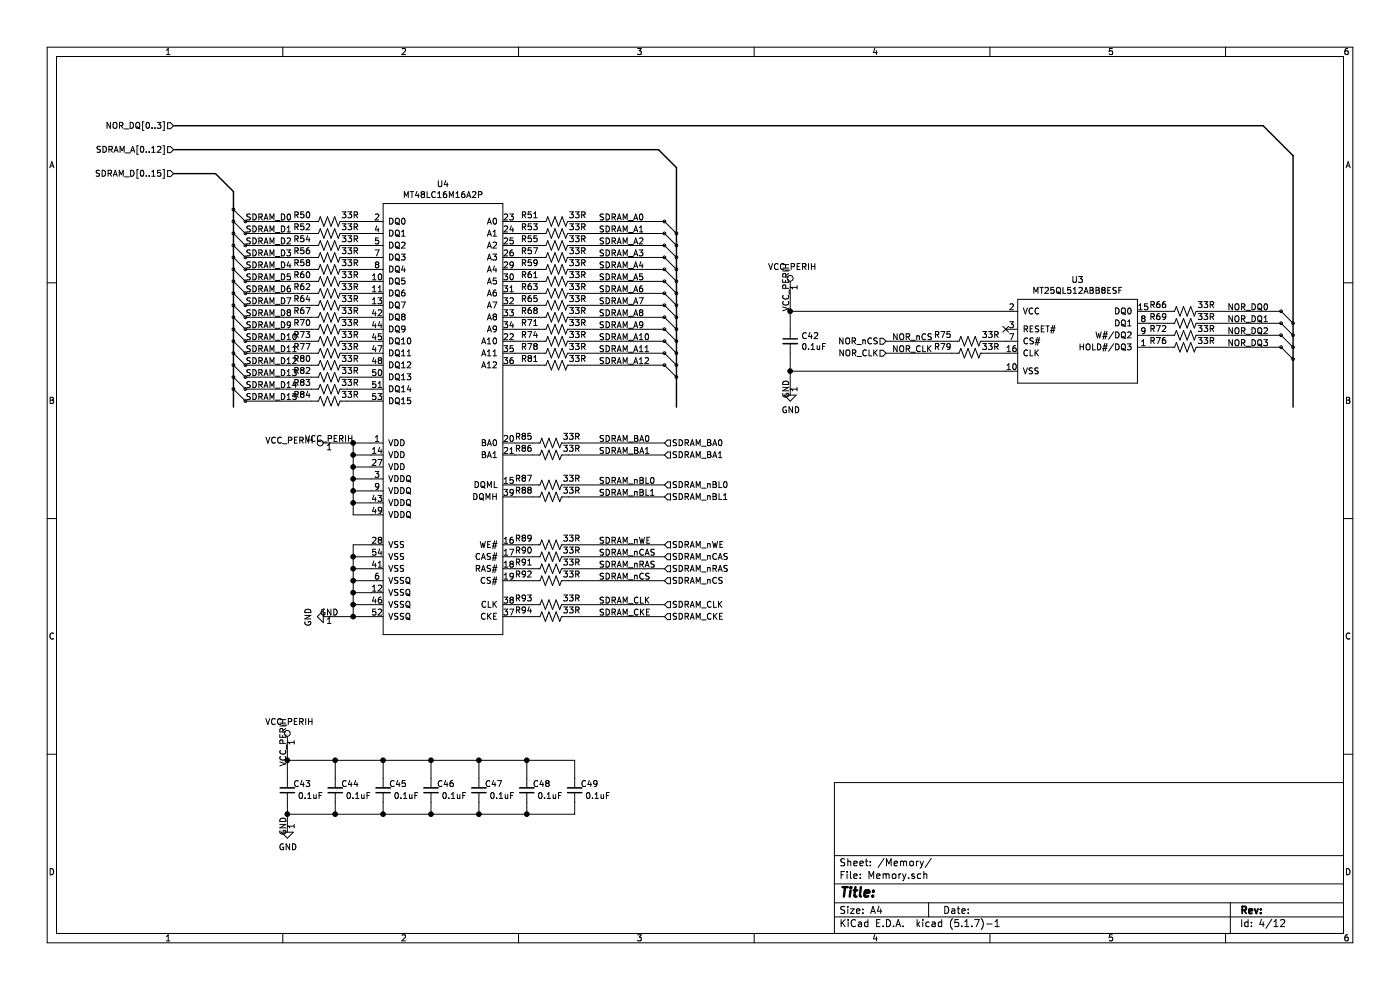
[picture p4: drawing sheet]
EESchema Schematic File Version 4
EELAYER 30 0
EELAYER END
$Descr A4 11693 8268
encoding utf-8
Sheet 4 12
Title ""
Date ""
Rev ""
Comp ""
Comment1 ""
Comment2 ""
Comment3 ""
Comment4 ""
$EndDescr
$Comp
L FlightComputer_Library:MT48LC16M16A2P U4
U 1 1
P 3700 3500
F 0 "U4" H 3700 5465 50  0000 C CNN
F 1 "MT48LC16M16A2P" H 3700 5374 50  0000 C CNN
F 2 "Package_SO:TSOP-II-54_22.2x10.16mm_P0.8mm" H 3700 3500 50  0001 C CNN
F 3 "" H 3700 3500 50  0001 C CNN
	1    3700 3500
	1    0    0    -1  
$EndComp
$Comp
L FlightComputer_Library:MT25QL512ABB8ESF U3
U 1 1
P 9000 2850
F 0 "U3" H 9000 3365 50  0000 C CNN
F 1 "MT25QL512ABB8ESF" H 9000 3274 50  0000 C CNN
F 2 "FlightComputer_Library:SOP2-16_7.5x10.3mm_P1.27mm" H 9000 2850 50  0001 C CNN
F 3 "" H 9000 2850 50  0001 C CNN
	1    9000 2850
	1    0    0    -1  
$EndComp
Text Label 2050 1850 0    50   ~ 0
SDRAM_D0
Text Label 2050 1950 0    50   ~ 0
SDRAM_D1
Text Label 2050 2050 0    50   ~ 0
SDRAM_D2
Text Label 2050 2150 0    50   ~ 0
SDRAM_D3
Text Label 2050 2250 0    50   ~ 0
SDRAM_D4
Text Label 2050 2350 0    50   ~ 0
SDRAM_D5
Text Label 2050 2450 0    50   ~ 0
SDRAM_D6
Text Label 2050 2550 0    50   ~ 0
SDRAM_D7
Text Label 2050 2650 0    50   ~ 0
SDRAM_D8
Text Label 2050 2750 0    50   ~ 0
SDRAM_D9
Text Label 2050 2850 0    50   ~ 0
SDRAM_D10
Text Label 2050 2950 0    50   ~ 0
SDRAM_D11
Text Label 2050 3050 0    50   ~ 0
SDRAM_D12
Text Label 2050 3150 0    50   ~ 0
SDRAM_D13
Text Label 2050 3250 0    50   ~ 0
SDRAM_D14
Text Label 2050 3350 0    50   ~ 0
SDRAM_D15
Wire Bus Line
	5650 1400 5500 1250
Entry Wire Line
	5550 1850 5650 1950
Entry Wire Line
	5550 1950 5650 2050
Entry Wire Line
	5550 2050 5650 2150
Entry Wire Line
	5550 2250 5650 2350
Entry Wire Line
	5550 2350 5650 2450
Entry Wire Line
	5550 2450 5650 2550
Entry Wire Line
	5550 2550 5650 2650
Entry Wire Line
	5550 2650 5650 2750
Entry Wire Line
	5550 2750 5650 2850
Entry Wire Line
	5550 2850 5650 2950
Entry Wire Line
	5550 2950 5650 3050
Text Label 5000 1850 0    50   ~ 0
SDRAM_A0
Text Label 5000 1950 0    50   ~ 0
SDRAM_A1
Text Label 5000 2050 0    50   ~ 0
SDRAM_A2
Text Label 5000 2150 0    50   ~ 0
SDRAM_A3
Text Label 5000 2250 0    50   ~ 0
SDRAM_A4
Text Label 5000 2350 0    50   ~ 0
SDRAM_A5
Text Label 5000 2450 0    50   ~ 0
SDRAM_A6
Text Label 5000 2550 0    50   ~ 0
SDRAM_A7
Text Label 5000 2650 0    50   ~ 0
SDRAM_A8
Text Label 5000 2750 0    50   ~ 0
SDRAM_A9
Text Label 5000 2850 0    50   ~ 0
SDRAM_A10
Text Label 5000 2950 0    50   ~ 0
SDRAM_A11
Text Label 5000 3700 0    50   ~ 0
SDRAM_BA0
Text Label 5000 3800 0    50   ~ 0
SDRAM_BA1
Text Label 5000 4050 0    50   ~ 0
SDRAM_nBL0
Text Label 5000 4150 0    50   ~ 0
SDRAM_nBL1
Text Label 5000 4550 0    50   ~ 0
SDRAM_nWE
Text Label 5000 4650 0    50   ~ 0
SDRAM_nCAS
Text Label 5000 4750 0    50   ~ 0
SDRAM_nRAS
Text Label 5000 4850 0    50   ~ 0
SDRAM_nCS
Text Label 5000 5150 0    50   ~ 0
SDRAM_CKE
Text Label 5000 5050 0    50   ~ 0
SDRAM_CLK
NoConn ~ 8400 2750
Wire Wire Line
	7950 2850 7400 2850
Wire Wire Line
	7950 2950 7400 2950
Entry Wire Line
	10700 2600 10800 2700
Entry Wire Line
	10700 2700 10800 2800
Entry Wire Line
	10700 2800 10800 2900
Entry Wire Line
	10700 2900 10800 3000
Text Label 10250 2600 0    50   ~ 0
NOR_DQ0
Text Label 10250 2700 0    50   ~ 0
NOR_DQ1
Text Label 10250 2800 0    50   ~ 0
NOR_DQ2
Wire Bus Line
	10800 1300 10550 1050
Text Label 10250 2900 0    50   ~ 0
NOR_DQ3
Text Label 7450 2850 0    50   ~ 0
NOR_nCS
Text Label 7450 2950 0    50   ~ 0
NOR_CLK
$Comp
L Device:R_US R?
U 1 1
P 9900 2600
AR Path="/5F2A50C6/5F813C40" Ref="R?"  Part="1" 
AR Path="/5F60AB0F/5F813C40" Ref="R66"  Part="1" 
F 0 "R66" V 9950 2750 50  0000 L CNN
F 1 "33R" V 9950 2350 50  0000 L CNN
F 2 "FlightComputer_Library:R_0402_1005Metric_Pad0.72x0.64mm_HandSolder" V 9940 2590 50  0001 C CNN
F 3 "~" H 9900 2600 50  0001 C CNN
	1    9900 2600
	0    -1   -1   0   
$EndComp
$Comp
L power:GND #PWR?
U 1 1
P 2750 5150
AR Path="/5F2A50C6/5F813C4F" Ref="#PWR?"  Part="1" 
AR Path="/5F60AB0F/5F813C4F" Ref="#PWR076"  Part="1" 
F 0 "#PWR076" H 2750 4900 50  0001 C CNN
F 1 "GND" H 2755 4977 50  0000 C CNN
F 2 "" H 2750 5150 50  0001 C CNN
F 3 "" H 2750 5150 50  0001 C CNN
	1    2750 5150
	0    1    1    0   
$EndComp
$Comp
L Device:C_Small C?
U 1 1
P 6600 2850
AR Path="/5F2A50C6/5F813C59" Ref="C?"  Part="1" 
AR Path="/5F60AB0F/5F813C59" Ref="C42"  Part="1" 
F 0 "C42" H 6692 2896 50  0000 L CNN
F 1 "0.1uF" H 6692 2805 50  0000 L CNN
F 2 "FlightComputer_Library:C_0402_1005Metric_Pad0.74x0.62mm_HandSolder" H 6600 2850 50  0001 C CNN
F 3 "~" H 6600 2850 50  0001 C CNN
	1    6600 2850
	1    0    0    -1  
$EndComp
$Comp
L power:GND #PWR?
U 1 1
P 6600 3250
AR Path="/5F2A50C6/5F813C5F" Ref="#PWR?"  Part="1" 
AR Path="/5F60AB0F/5F813C5F" Ref="#PWR074"  Part="1" 
F 0 "#PWR074" H 6600 3000 50  0001 C CNN
F 1 "GND" H 6605 3077 50  0000 C CNN
F 2 "" H 6600 3250 50  0001 C CNN
F 3 "" H 6600 3250 50  0001 C CNN
	1    6600 3250
	1    0    0    -1  
$EndComp
Wire Wire Line
	8400 2600 6600 2600
Wire Wire Line
	6600 2750 6600 2600
Connection ~ 6600 2600
Wire Wire Line
	6600 2950 6600 3100
Wire Wire Line
	8400 3100 6600 3100
Connection ~ 6600 3100
Wire Wire Line
	6600 3100 6600 3250
Wire Wire Line
	6600 2600 6600 2400
$Comp
L FlightComputer_Library:VCC_PERIH #PWR073
U 1 1
P 6600 2400
F 0 "#PWR073" H 6600 2250 50  0001 C CNN
F 1 "VCC_PERIH" H 6617 2573 50  0000 C CNN
F 2 "" H 6600 2400 50  0001 C CNN
F 3 "" H 6600 2400 50  0001 C CNN
	1    6600 2400
	1    0    0    -1  
$EndComp
$Comp
L FlightComputer_Library:VCC_PERIH #PWR077
U 1 1
P 2400 6200
F 0 "#PWR077" H 2400 6050 50  0001 C CNN
F 1 "VCC_PERIH" H 2417 6373 50  0000 C CNN
F 2 "" H 2400 6200 50  0001 C CNN
F 3 "" H 2400 6200 50  0001 C CNN
	1    2400 6200
	1    0    0    -1  
$EndComp
$Comp
L Device:C_Small C?
U 1 1
P 2400 6600
AR Path="/5F2A50C6/5F813C46" Ref="C?"  Part="1" 
AR Path="/5F60AB0F/5F813C46" Ref="C43"  Part="1" 
F 0 "C43" H 2200 6550 50  0000 L CNN
F 1 "0.1uF" H 2100 6650 50  0000 L CNN
F 2 "FlightComputer_Library:C_0402_1005Metric_Pad0.74x0.62mm_HandSolder" H 2400 6600 50  0001 C CNN
F 3 "~" H 2400 6600 50  0001 C CNN
	1    2400 6600
	-1   0    0    1   
$EndComp
$Comp
L Device:C_Small C?
U 1 1
P 2800 6600
AR Path="/5F2A50C6/5F826C89" Ref="C?"  Part="1" 
AR Path="/5F60AB0F/5F826C89" Ref="C44"  Part="1" 
F 0 "C44" H 2600 6550 50  0000 L CNN
F 1 "0.1uF" H 2500 6650 50  0000 L CNN
F 2 "FlightComputer_Library:C_0402_1005Metric_Pad0.74x0.62mm_HandSolder" H 2800 6600 50  0001 C CNN
F 3 "~" H 2800 6600 50  0001 C CNN
	1    2800 6600
	-1   0    0    1   
$EndComp
$Comp
L Device:C_Small C?
U 1 1
P 3200 6600
AR Path="/5F2A50C6/5F826F17" Ref="C?"  Part="1" 
AR Path="/5F60AB0F/5F826F17" Ref="C45"  Part="1" 
F 0 "C45" H 3000 6550 50  0000 L CNN
F 1 "0.1uF" H 2900 6650 50  0000 L CNN
F 2 "FlightComputer_Library:C_0402_1005Metric_Pad0.74x0.62mm_HandSolder" H 3200 6600 50  0001 C CNN
F 3 "~" H 3200 6600 50  0001 C CNN
	1    3200 6600
	-1   0    0    1   
$EndComp
$Comp
L Device:C_Small C?
U 1 1
P 3600 6600
AR Path="/5F2A50C6/5F82713A" Ref="C?"  Part="1" 
AR Path="/5F60AB0F/5F82713A" Ref="C46"  Part="1" 
F 0 "C46" H 3400 6550 50  0000 L CNN
F 1 "0.1uF" H 3300 6650 50  0000 L CNN
F 2 "FlightComputer_Library:C_0402_1005Metric_Pad0.74x0.62mm_HandSolder" H 3600 6600 50  0001 C CNN
F 3 "~" H 3600 6600 50  0001 C CNN
	1    3600 6600
	-1   0    0    1   
$EndComp
$Comp
L Device:C_Small C?
U 1 1
P 4000 6600
AR Path="/5F2A50C6/5F827467" Ref="C?"  Part="1" 
AR Path="/5F60AB0F/5F827467" Ref="C47"  Part="1" 
F 0 "C47" H 3800 6550 50  0000 L CNN
F 1 "0.1uF" H 3700 6650 50  0000 L CNN
F 2 "FlightComputer_Library:C_0402_1005Metric_Pad0.74x0.62mm_HandSolder" H 4000 6600 50  0001 C CNN
F 3 "~" H 4000 6600 50  0001 C CNN
	1    4000 6600
	-1   0    0    1   
$EndComp
$Comp
L Device:C_Small C?
U 1 1
P 4400 6600
AR Path="/5F2A50C6/5F82761C" Ref="C?"  Part="1" 
AR Path="/5F60AB0F/5F82761C" Ref="C48"  Part="1" 
F 0 "C48" H 4200 6550 50  0000 L CNN
F 1 "0.1uF" H 4100 6650 50  0000 L CNN
F 2 "FlightComputer_Library:C_0402_1005Metric_Pad0.74x0.62mm_HandSolder" H 4400 6600 50  0001 C CNN
F 3 "~" H 4400 6600 50  0001 C CNN
	1    4400 6600
	-1   0    0    1   
$EndComp
$Comp
L Device:C_Small C?
U 1 1
P 4800 6600
AR Path="/5F2A50C6/5F827811" Ref="C?"  Part="1" 
AR Path="/5F60AB0F/5F827811" Ref="C49"  Part="1" 
F 0 "C49" H 4600 6550 50  0000 L CNN
F 1 "0.1uF" H 4500 6650 50  0000 L CNN
F 2 "FlightComputer_Library:C_0402_1005Metric_Pad0.74x0.62mm_HandSolder" H 4800 6600 50  0001 C CNN
F 3 "~" H 4800 6600 50  0001 C CNN
	1    4800 6600
	-1   0    0    1   
$EndComp
$Comp
L power:GND #PWR?
U 1 1
P 2400 6900
AR Path="/5F2A50C6/5F827BDC" Ref="#PWR?"  Part="1" 
AR Path="/5F60AB0F/5F827BDC" Ref="#PWR078"  Part="1" 
F 0 "#PWR078" H 2400 6650 50  0001 C CNN
F 1 "GND" H 2405 6727 50  0000 C CNN
F 2 "" H 2400 6900 50  0001 C CNN
F 3 "" H 2400 6900 50  0001 C CNN
	1    2400 6900
	1    0    0    -1  
$EndComp
Wire Wire Line
	2400 6700 2400 6800
Wire Wire Line
	2400 6800 2800 6800
Wire Wire Line
	4800 6800 4800 6700
Connection ~ 2400 6800
Wire Wire Line
	2400 6800 2400 6900
Wire Wire Line
	4400 6700 4400 6800
Connection ~ 4400 6800
Wire Wire Line
	4400 6800 4800 6800
Wire Wire Line
	4000 6700 4000 6800
Connection ~ 4000 6800
Wire Wire Line
	4000 6800 4400 6800
Wire Wire Line
	3600 6700 3600 6800
Connection ~ 3600 6800
Wire Wire Line
	3600 6800 4000 6800
Wire Wire Line
	3200 6700 3200 6800
Connection ~ 3200 6800
Wire Wire Line
	3200 6800 3600 6800
Wire Wire Line
	2800 6700 2800 6800
Connection ~ 2800 6800
Wire Wire Line
	2800 6800 3200 6800
Wire Wire Line
	2400 6200 2400 6350
Wire Wire Line
	4800 6500 4800 6350
Wire Wire Line
	4800 6350 4400 6350
Connection ~ 2400 6350
Wire Wire Line
	2400 6350 2400 6500
Wire Wire Line
	2800 6500 2800 6350
Connection ~ 2800 6350
Wire Wire Line
	2800 6350 2400 6350
Wire Wire Line
	3200 6500 3200 6350
Connection ~ 3200 6350
Wire Wire Line
	3200 6350 2800 6350
Wire Wire Line
	3600 6500 3600 6350
Connection ~ 3600 6350
Wire Wire Line
	3600 6350 3200 6350
Wire Wire Line
	4000 6500 4000 6350
Connection ~ 4000 6350
Wire Wire Line
	4000 6350 3600 6350
Wire Wire Line
	4400 6500 4400 6350
Connection ~ 4400 6350
Wire Wire Line
	4400 6350 4000 6350
Wire Wire Line
	3100 5150 2950 5150
Wire Wire Line
	3100 5050 2950 5050
Wire Wire Line
	2950 5050 2950 5150
Wire Wire Line
	3100 4950 2950 4950
Wire Wire Line
	2950 4950 2950 5050
Connection ~ 2950 5050
Wire Wire Line
	3100 4850 2950 4850
Wire Wire Line
	2950 4850 2950 4950
Connection ~ 2950 4950
Wire Wire Line
	3100 4750 2950 4750
Wire Wire Line
	2950 4750 2950 4850
Connection ~ 2950 4850
Wire Wire Line
	3100 4650 2950 4650
Wire Wire Line
	2950 4650 2950 4750
Connection ~ 2950 4750
Wire Wire Line
	3100 4550 2950 4550
Wire Wire Line
	2950 4550 2950 4650
Connection ~ 2950 4650
$Comp
L FlightComputer_Library:VCC_PERIH #PWR075
U 1 1
P 2750 3700
F 0 "#PWR075" H 2750 3550 50  0001 C CNN
F 1 "VCC_PERIH" V 2768 3828 50  0000 L CNN
F 2 "" H 2750 3700 50  0001 C CNN
F 3 "" H 2750 3700 50  0001 C CNN
	1    2750 3700
	0    -1   -1   0   
$EndComp
Wire Wire Line
	2750 3700 2950 3700
Wire Wire Line
	2950 3700 2950 3800
Wire Wire Line
	2950 4300 3100 4300
Connection ~ 2950 3700
Wire Wire Line
	2950 3700 3100 3700
Wire Wire Line
	3100 4200 2950 4200
Connection ~ 2950 4200
Wire Wire Line
	2950 4200 2950 4300
Wire Wire Line
	3100 4100 2950 4100
Connection ~ 2950 4100
Wire Wire Line
	2950 4100 2950 4200
Wire Wire Line
	3100 4000 2950 4000
Connection ~ 2950 4000
Wire Wire Line
	2950 4000 2950 4100
Wire Wire Line
	3100 3900 2950 3900
Connection ~ 2950 3900
Wire Wire Line
	2950 3900 2950 4000
Wire Wire Line
	3100 3800 2950 3800
Connection ~ 2950 3800
Wire Wire Line
	2950 3800 2950 3900
Wire Wire Line
	2750 5150 2950 5150
Connection ~ 2950 5150
$Comp
L Device:R_US R?
U 1 1
P 9900 2700
AR Path="/5F2A50C6/5F8915DD" Ref="R?"  Part="1" 
AR Path="/5F60AB0F/5F8915DD" Ref="R69"  Part="1" 
F 0 "R69" V 9950 2850 50  0000 L CNN
F 1 "33R" V 9950 2450 50  0000 L CNN
F 2 "FlightComputer_Library:R_0402_1005Metric_Pad0.72x0.64mm_HandSolder" V 9940 2690 50  0001 C CNN
F 3 "~" H 9900 2700 50  0001 C CNN
	1    9900 2700
	0    -1   -1   0   
$EndComp
$Comp
L Device:R_US R?
U 1 1
P 9900 2800
AR Path="/5F2A50C6/5F891801" Ref="R?"  Part="1" 
AR Path="/5F60AB0F/5F891801" Ref="R72"  Part="1" 
F 0 "R72" V 9950 2950 50  0000 L CNN
F 1 "33R" V 9950 2550 50  0000 L CNN
F 2 "FlightComputer_Library:R_0402_1005Metric_Pad0.72x0.64mm_HandSolder" V 9940 2790 50  0001 C CNN
F 3 "~" H 9900 2800 50  0001 C CNN
	1    9900 2800
	0    -1   -1   0   
$EndComp
$Comp
L Device:R_US R?
U 1 1
P 9900 2900
AR Path="/5F2A50C6/5F89195A" Ref="R?"  Part="1" 
AR Path="/5F60AB0F/5F89195A" Ref="R76"  Part="1" 
F 0 "R76" V 9950 3050 50  0000 L CNN
F 1 "33R" V 9950 2650 50  0000 L CNN
F 2 "FlightComputer_Library:R_0402_1005Metric_Pad0.72x0.64mm_HandSolder" V 9940 2890 50  0001 C CNN
F 3 "~" H 9900 2900 50  0001 C CNN
	1    9900 2900
	0    -1   -1   0   
$EndComp
Wire Wire Line
	9600 2600 9750 2600
Wire Wire Line
	9600 2700 9750 2700
Wire Wire Line
	9600 2800 9750 2800
Wire Wire Line
	9600 2900 9750 2900
Wire Wire Line
	10050 2900 10700 2900
Wire Wire Line
	10050 2800 10700 2800
Wire Wire Line
	10700 2700 10050 2700
Wire Wire Line
	10050 2600 10700 2600
Text HLabel 7400 2850 0    50   Input ~ 0
NOR_nCS
Text HLabel 7400 2950 0    50   Input ~ 0
NOR_CLK
Text HLabel 5550 3700 2    50   Input ~ 0
SDRAM_BA0
Text HLabel 5550 3800 2    50   Input ~ 0
SDRAM_BA1
Text HLabel 5550 4050 2    50   Input ~ 0
SDRAM_nBL0
Text HLabel 5550 4150 2    50   Input ~ 0
SDRAM_nBL1
Text HLabel 5550 4550 2    50   Input ~ 0
SDRAM_nWE
Text HLabel 5550 4650 2    50   Input ~ 0
SDRAM_nCAS
Text HLabel 5550 4750 2    50   Input ~ 0
SDRAM_nRAS
Text HLabel 5550 4850 2    50   Input ~ 0
SDRAM_nCS
Text HLabel 5550 5050 2    50   Input ~ 0
SDRAM_CLK
Text HLabel 5550 5150 2    50   Input ~ 0
SDRAM_CKE
Entry Wire Line
	5550 3050 5650 3150
Text Label 5000 3050 0    50   ~ 0
SDRAM_A12
$Comp
L Device:R_US R?
U 1 1
P 4600 3700
AR Path="/5F2A50C6/5F92DC45" Ref="R?"  Part="1" 
AR Path="/5F60AB0F/5F92DC45" Ref="R85"  Part="1" 
F 0 "R85" V 4650 3850 50  0000 L CNN
F 1 "33R" V 4650 3450 50  0000 L CNN
F 2 "FlightComputer_Library:R_0402_1005Metric_Pad0.72x0.64mm_HandSolder" V 4640 3690 50  0001 C CNN
F 3 "~" H 4600 3700 50  0001 C CNN
	1    4600 3700
	0    -1   -1   0   
$EndComp
$Comp
L Device:R_US R?
U 1 1
P 4600 3800
AR Path="/5F2A50C6/5F92DFEB" Ref="R?"  Part="1" 
AR Path="/5F60AB0F/5F92DFEB" Ref="R86"  Part="1" 
F 0 "R86" V 4650 3950 50  0000 L CNN
F 1 "33R" V 4650 3550 50  0000 L CNN
F 2 "FlightComputer_Library:R_0402_1005Metric_Pad0.72x0.64mm_HandSolder" V 4640 3790 50  0001 C CNN
F 3 "~" H 4600 3800 50  0001 C CNN
	1    4600 3800
	0    -1   -1   0   
$EndComp
$Comp
L Device:R_US R?
U 1 1
P 4600 4050
AR Path="/5F2A50C6/5F92E1EE" Ref="R?"  Part="1" 
AR Path="/5F60AB0F/5F92E1EE" Ref="R87"  Part="1" 
F 0 "R87" V 4650 4200 50  0000 L CNN
F 1 "33R" V 4650 3800 50  0000 L CNN
F 2 "FlightComputer_Library:R_0402_1005Metric_Pad0.72x0.64mm_HandSolder" V 4640 4040 50  0001 C CNN
F 3 "~" H 4600 4050 50  0001 C CNN
	1    4600 4050
	0    -1   -1   0   
$EndComp
$Comp
L Device:R_US R?
U 1 1
P 4600 4150
AR Path="/5F2A50C6/5F92E4CA" Ref="R?"  Part="1" 
AR Path="/5F60AB0F/5F92E4CA" Ref="R88"  Part="1" 
F 0 "R88" V 4650 4300 50  0000 L CNN
F 1 "33R" V 4650 3900 50  0000 L CNN
F 2 "FlightComputer_Library:R_0402_1005Metric_Pad0.72x0.64mm_HandSolder" V 4640 4140 50  0001 C CNN
F 3 "~" H 4600 4150 50  0001 C CNN
	1    4600 4150
	0    -1   -1   0   
$EndComp
$Comp
L Device:R_US R?
U 1 1
P 4600 4550
AR Path="/5F2A50C6/5F92E5DF" Ref="R?"  Part="1" 
AR Path="/5F60AB0F/5F92E5DF" Ref="R89"  Part="1" 
F 0 "R89" V 4650 4700 50  0000 L CNN
F 1 "33R" V 4650 4300 50  0000 L CNN
F 2 "FlightComputer_Library:R_0402_1005Metric_Pad0.72x0.64mm_HandSolder" V 4640 4540 50  0001 C CNN
F 3 "~" H 4600 4550 50  0001 C CNN
	1    4600 4550
	0    -1   -1   0   
$EndComp
$Comp
L Device:R_US R?
U 1 1
P 4600 4650
AR Path="/5F2A50C6/5F92E712" Ref="R?"  Part="1" 
AR Path="/5F60AB0F/5F92E712" Ref="R90"  Part="1" 
F 0 "R90" V 4650 4800 50  0000 L CNN
F 1 "33R" V 4650 4400 50  0000 L CNN
F 2 "FlightComputer_Library:R_0402_1005Metric_Pad0.72x0.64mm_HandSolder" V 4640 4640 50  0001 C CNN
F 3 "~" H 4600 4650 50  0001 C CNN
	1    4600 4650
	0    -1   -1   0   
$EndComp
$Comp
L Device:R_US R?
U 1 1
P 4600 4750
AR Path="/5F2A50C6/5F92E870" Ref="R?"  Part="1" 
AR Path="/5F60AB0F/5F92E870" Ref="R91"  Part="1" 
F 0 "R91" V 4650 4900 50  0000 L CNN
F 1 "33R" V 4650 4500 50  0000 L CNN
F 2 "FlightComputer_Library:R_0402_1005Metric_Pad0.72x0.64mm_HandSolder" V 4640 4740 50  0001 C CNN
F 3 "~" H 4600 4750 50  0001 C CNN
	1    4600 4750
	0    -1   -1   0   
$EndComp
$Comp
L Device:R_US R?
U 1 1
P 4600 4850
AR Path="/5F2A50C6/5F92E9C4" Ref="R?"  Part="1" 
AR Path="/5F60AB0F/5F92E9C4" Ref="R92"  Part="1" 
F 0 "R92" V 4650 5000 50  0000 L CNN
F 1 "33R" V 4650 4600 50  0000 L CNN
F 2 "FlightComputer_Library:R_0402_1005Metric_Pad0.72x0.64mm_HandSolder" V 4640 4840 50  0001 C CNN
F 3 "~" H 4600 4850 50  0001 C CNN
	1    4600 4850
	0    -1   -1   0   
$EndComp
$Comp
L Device:R_US R?
U 1 1
P 4600 5050
AR Path="/5F2A50C6/5F92EB79" Ref="R?"  Part="1" 
AR Path="/5F60AB0F/5F92EB79" Ref="R93"  Part="1" 
F 0 "R93" V 4650 5200 50  0000 L CNN
F 1 "33R" V 4650 4800 50  0000 L CNN
F 2 "FlightComputer_Library:R_0402_1005Metric_Pad0.72x0.64mm_HandSolder" V 4640 5040 50  0001 C CNN
F 3 "~" H 4600 5050 50  0001 C CNN
	1    4600 5050
	0    -1   -1   0   
$EndComp
$Comp
L Device:R_US R?
U 1 1
P 4600 5150
AR Path="/5F2A50C6/5F92ED16" Ref="R?"  Part="1" 
AR Path="/5F60AB0F/5F92ED16" Ref="R94"  Part="1" 
F 0 "R94" V 4650 5300 50  0000 L CNN
F 1 "33R" V 4650 4900 50  0000 L CNN
F 2 "FlightComputer_Library:R_0402_1005Metric_Pad0.72x0.64mm_HandSolder" V 4640 5140 50  0001 C CNN
F 3 "~" H 4600 5150 50  0001 C CNN
	1    4600 5150
	0    -1   -1   0   
$EndComp
Wire Wire Line
	4300 3700 4450 3700
Wire Wire Line
	4450 3800 4300 3800
Wire Wire Line
	4300 4050 4450 4050
Wire Wire Line
	4450 4150 4300 4150
Wire Wire Line
	4300 4550 4450 4550
Wire Wire Line
	4450 4650 4300 4650
Wire Wire Line
	4300 4750 4450 4750
Wire Wire Line
	4450 4850 4300 4850
Wire Wire Line
	4300 5050 4450 5050
Wire Wire Line
	4450 5150 4300 5150
Wire Wire Line
	4750 5150 5550 5150
Wire Wire Line
	4750 5050 5550 5050
Wire Wire Line
	5550 4850 4750 4850
Wire Wire Line
	4750 4750 5550 4750
Wire Wire Line
	5550 4650 4750 4650
Wire Wire Line
	4750 4550 5550 4550
Wire Wire Line
	5550 4150 4750 4150
Wire Wire Line
	4750 4050 5550 4050
Wire Wire Line
	4750 3800 5550 3800
Wire Wire Line
	5550 3700 4750 3700
$Comp
L Device:R_US R?
U 1 1
P 4650 1850
AR Path="/5F2A50C6/5F99BD81" Ref="R?"  Part="1" 
AR Path="/5F60AB0F/5F99BD81" Ref="R51"  Part="1" 
F 0 "R51" V 4700 2000 50  0000 L CNN
F 1 "33R" V 4700 1600 50  0000 L CNN
F 2 "FlightComputer_Library:R_0402_1005Metric_Pad0.72x0.64mm_HandSolder" V 4690 1840 50  0001 C CNN
F 3 "~" H 4650 1850 50  0001 C CNN
	1    4650 1850
	0    -1   -1   0   
$EndComp
$Comp
L Device:R_US R?
U 1 1
P 4650 1950
AR Path="/5F2A50C6/5F9A0EF6" Ref="R?"  Part="1" 
AR Path="/5F60AB0F/5F9A0EF6" Ref="R53"  Part="1" 
F 0 "R53" V 4700 2100 50  0000 L CNN
F 1 "33R" V 4700 1700 50  0000 L CNN
F 2 "FlightComputer_Library:R_0402_1005Metric_Pad0.72x0.64mm_HandSolder" V 4690 1940 50  0001 C CNN
F 3 "~" H 4650 1950 50  0001 C CNN
	1    4650 1950
	0    -1   -1   0   
$EndComp
$Comp
L Device:R_US R?
U 1 1
P 4650 2050
AR Path="/5F2A50C6/5F9A1146" Ref="R?"  Part="1" 
AR Path="/5F60AB0F/5F9A1146" Ref="R55"  Part="1" 
F 0 "R55" V 4700 2200 50  0000 L CNN
F 1 "33R" V 4700 1800 50  0000 L CNN
F 2 "FlightComputer_Library:R_0402_1005Metric_Pad0.72x0.64mm_HandSolder" V 4690 2040 50  0001 C CNN
F 3 "~" H 4650 2050 50  0001 C CNN
	1    4650 2050
	0    -1   -1   0   
$EndComp
$Comp
L Device:R_US R?
U 1 1
P 4650 2150
AR Path="/5F2A50C6/5F9A12ED" Ref="R?"  Part="1" 
AR Path="/5F60AB0F/5F9A12ED" Ref="R57"  Part="1" 
F 0 "R57" V 4700 2300 50  0000 L CNN
F 1 "33R" V 4700 1900 50  0000 L CNN
F 2 "FlightComputer_Library:R_0402_1005Metric_Pad0.72x0.64mm_HandSolder" V 4690 2140 50  0001 C CNN
F 3 "~" H 4650 2150 50  0001 C CNN
	1    4650 2150
	0    -1   -1   0   
$EndComp
$Comp
L Device:R_US R?
U 1 1
P 4650 2250
AR Path="/5F2A50C6/5F9A145E" Ref="R?"  Part="1" 
AR Path="/5F60AB0F/5F9A145E" Ref="R59"  Part="1" 
F 0 "R59" V 4700 2400 50  0000 L CNN
F 1 "33R" V 4700 2000 50  0000 L CNN
F 2 "FlightComputer_Library:R_0402_1005Metric_Pad0.72x0.64mm_HandSolder" V 4690 2240 50  0001 C CNN
F 3 "~" H 4650 2250 50  0001 C CNN
	1    4650 2250
	0    -1   -1   0   
$EndComp
$Comp
L Device:R_US R?
U 1 1
P 4650 2350
AR Path="/5F2A50C6/5F9A15B2" Ref="R?"  Part="1" 
AR Path="/5F60AB0F/5F9A15B2" Ref="R61"  Part="1" 
F 0 "R61" V 4700 2500 50  0000 L CNN
F 1 "33R" V 4700 2100 50  0000 L CNN
F 2 "FlightComputer_Library:R_0402_1005Metric_Pad0.72x0.64mm_HandSolder" V 4690 2340 50  0001 C CNN
F 3 "~" H 4650 2350 50  0001 C CNN
	1    4650 2350
	0    -1   -1   0   
$EndComp
$Comp
L Device:R_US R?
U 1 1
P 4650 2450
AR Path="/5F2A50C6/5F9A16AF" Ref="R?"  Part="1" 
AR Path="/5F60AB0F/5F9A16AF" Ref="R63"  Part="1" 
F 0 "R63" V 4700 2600 50  0000 L CNN
F 1 "33R" V 4700 2200 50  0000 L CNN
F 2 "FlightComputer_Library:R_0402_1005Metric_Pad0.72x0.64mm_HandSolder" V 4690 2440 50  0001 C CNN
F 3 "~" H 4650 2450 50  0001 C CNN
	1    4650 2450
	0    -1   -1   0   
$EndComp
$Comp
L Device:R_US R?
U 1 1
P 4650 2550
AR Path="/5F2A50C6/5F9A1803" Ref="R?"  Part="1" 
AR Path="/5F60AB0F/5F9A1803" Ref="R65"  Part="1" 
F 0 "R65" V 4700 2700 50  0000 L CNN
F 1 "33R" V 4700 2300 50  0000 L CNN
F 2 "FlightComputer_Library:R_0402_1005Metric_Pad0.72x0.64mm_HandSolder" V 4690 2540 50  0001 C CNN
F 3 "~" H 4650 2550 50  0001 C CNN
	1    4650 2550
	0    -1   -1   0   
$EndComp
$Comp
L Device:R_US R?
U 1 1
P 4650 2650
AR Path="/5F2A50C6/5F9A190F" Ref="R?"  Part="1" 
AR Path="/5F60AB0F/5F9A190F" Ref="R68"  Part="1" 
F 0 "R68" V 4700 2800 50  0000 L CNN
F 1 "33R" V 4700 2400 50  0000 L CNN
F 2 "FlightComputer_Library:R_0402_1005Metric_Pad0.72x0.64mm_HandSolder" V 4690 2640 50  0001 C CNN
F 3 "~" H 4650 2650 50  0001 C CNN
	1    4650 2650
	0    -1   -1   0   
$EndComp
$Comp
L Device:R_US R?
U 1 1
P 4650 2750
AR Path="/5F2A50C6/5F9A1B33" Ref="R?"  Part="1" 
AR Path="/5F60AB0F/5F9A1B33" Ref="R71"  Part="1" 
F 0 "R71" V 4700 2900 50  0000 L CNN
F 1 "33R" V 4700 2500 50  0000 L CNN
F 2 "FlightComputer_Library:R_0402_1005Metric_Pad0.72x0.64mm_HandSolder" V 4690 2740 50  0001 C CNN
F 3 "~" H 4650 2750 50  0001 C CNN
	1    4650 2750
	0    -1   -1   0   
$EndComp
$Comp
L Device:R_US R?
U 1 1
P 4650 2850
AR Path="/5F2A50C6/5F9A1D61" Ref="R?"  Part="1" 
AR Path="/5F60AB0F/5F9A1D61" Ref="R74"  Part="1" 
F 0 "R74" V 4700 3000 50  0000 L CNN
F 1 "33R" V 4700 2600 50  0000 L CNN
F 2 "FlightComputer_Library:R_0402_1005Metric_Pad0.72x0.64mm_HandSolder" V 4690 2840 50  0001 C CNN
F 3 "~" H 4650 2850 50  0001 C CNN
	1    4650 2850
	0    -1   -1   0   
$EndComp
$Comp
L Device:R_US R?
U 1 1
P 4650 2950
AR Path="/5F2A50C6/5F9A1EF4" Ref="R?"  Part="1" 
AR Path="/5F60AB0F/5F9A1EF4" Ref="R78"  Part="1" 
F 0 "R78" V 4700 3100 50  0000 L CNN
F 1 "33R" V 4700 2700 50  0000 L CNN
F 2 "FlightComputer_Library:R_0402_1005Metric_Pad0.72x0.64mm_HandSolder" V 4690 2940 50  0001 C CNN
F 3 "~" H 4650 2950 50  0001 C CNN
	1    4650 2950
	0    -1   -1   0   
$EndComp
$Comp
L Device:R_US R?
U 1 1
P 4650 3050
AR Path="/5F2A50C6/5F9A206A" Ref="R?"  Part="1" 
AR Path="/5F60AB0F/5F9A206A" Ref="R81"  Part="1" 
F 0 "R81" V 4700 3200 50  0000 L CNN
F 1 "33R" V 4700 2800 50  0000 L CNN
F 2 "FlightComputer_Library:R_0402_1005Metric_Pad0.72x0.64mm_HandSolder" V 4690 3040 50  0001 C CNN
F 3 "~" H 4650 3050 50  0001 C CNN
	1    4650 3050
	0    -1   -1   0   
$EndComp
Wire Wire Line
	4500 1850 4300 1850
Wire Wire Line
	4300 1950 4500 1950
Wire Wire Line
	4500 2050 4300 2050
Wire Wire Line
	4300 2150 4500 2150
Wire Wire Line
	4500 2250 4300 2250
Wire Wire Line
	4300 2350 4500 2350
Wire Wire Line
	4500 2450 4300 2450
Wire Wire Line
	4300 2550 4500 2550
Wire Wire Line
	4500 2650 4300 2650
Wire Wire Line
	4300 2750 4500 2750
Wire Wire Line
	4500 2850 4300 2850
Wire Wire Line
	4300 2950 4500 2950
Wire Wire Line
	4300 3050 4500 3050
Wire Wire Line
	4800 3050 5550 3050
Wire Wire Line
	4800 2950 5550 2950
Wire Wire Line
	4800 2850 5550 2850
Wire Wire Line
	4800 2750 5550 2750
Wire Wire Line
	4800 2650 5550 2650
Wire Wire Line
	4800 2550 5550 2550
Wire Wire Line
	4800 2450 5550 2450
Wire Wire Line
	4800 2350 5550 2350
Wire Wire Line
	4800 2250 5550 2250
Wire Wire Line
	4800 2150 5550 2150
Wire Wire Line
	4800 2050 5550 2050
Wire Wire Line
	4800 1950 5550 1950
Wire Wire Line
	4800 1850 5550 1850
Text HLabel 1450 1050 0    50   Input ~ 0
NOR_DQ[0..3]
Text HLabel 1450 1250 0    50   Input ~ 0
SDRAM_A[0..12]
Text HLabel 1450 1450 0    50   Input ~ 0
SDRAM_D[0..15]
Wire Bus Line
	10550 1050 1450 1050
Wire Bus Line
	5500 1250 1450 1250
Entry Wire Line
	1950 3250 2050 3350
Entry Wire Line
	1950 3150 2050 3250
Entry Wire Line
	1950 3050 2050 3150
Entry Wire Line
	1950 2950 2050 3050
Entry Wire Line
	1950 2850 2050 2950
Entry Wire Line
	1950 2750 2050 2850
Entry Wire Line
	1950 2650 2050 2750
Entry Wire Line
	1950 2550 2050 2650
Entry Wire Line
	1950 2450 2050 2550
Entry Wire Line
	1950 2350 2050 2450
Entry Wire Line
	1950 2250 2050 2350
Entry Wire Line
	1950 2150 2050 2250
Entry Wire Line
	1950 2050 2050 2150
Entry Wire Line
	1950 1950 2050 2050
Entry Wire Line
	1950 1850 2050 1950
Entry Wire Line
	1950 1750 2050 1850
Wire Bus Line
	1800 1450 1450 1450
Wire Bus Line
	1950 1600 1800 1450
$Comp
L Device:R_US R?
U 1 1
P 2750 1850
AR Path="/5F2A50C6/5FA63B4C" Ref="R?"  Part="1" 
AR Path="/5F60AB0F/5FA63B4C" Ref="R50"  Part="1" 
F 0 "R50" V 2800 2000 50  0000 L CNN
F 1 "33R" V 2800 1600 50  0000 L CNN
F 2 "FlightComputer_Library:R_0402_1005Metric_Pad0.72x0.64mm_HandSolder" V 2790 1840 50  0001 C CNN
F 3 "~" H 2750 1850 50  0001 C CNN
	1    2750 1850
	0    -1   -1   0   
$EndComp
$Comp
L Device:R_US R?
U 1 1
P 2750 1950
AR Path="/5F2A50C6/5FA63DF4" Ref="R?"  Part="1" 
AR Path="/5F60AB0F/5FA63DF4" Ref="R52"  Part="1" 
F 0 "R52" V 2800 2100 50  0000 L CNN
F 1 "33R" V 2800 1700 50  0000 L CNN
F 2 "FlightComputer_Library:R_0402_1005Metric_Pad0.72x0.64mm_HandSolder" V 2790 1940 50  0001 C CNN
F 3 "~" H 2750 1950 50  0001 C CNN
	1    2750 1950
	0    -1   -1   0   
$EndComp
$Comp
L Device:R_US R?
U 1 1
P 2750 2050
AR Path="/5F2A50C6/5FA63F30" Ref="R?"  Part="1" 
AR Path="/5F60AB0F/5FA63F30" Ref="R54"  Part="1" 
F 0 "R54" V 2800 2200 50  0000 L CNN
F 1 "33R" V 2800 1800 50  0000 L CNN
F 2 "FlightComputer_Library:R_0402_1005Metric_Pad0.72x0.64mm_HandSolder" V 2790 2040 50  0001 C CNN
F 3 "~" H 2750 2050 50  0001 C CNN
	1    2750 2050
	0    -1   -1   0   
$EndComp
$Comp
L Device:R_US R?
U 1 1
P 2750 2150
AR Path="/5F2A50C6/5FA640C3" Ref="R?"  Part="1" 
AR Path="/5F60AB0F/5FA640C3" Ref="R56"  Part="1" 
F 0 "R56" V 2800 2300 50  0000 L CNN
F 1 "33R" V 2800 1900 50  0000 L CNN
F 2 "FlightComputer_Library:R_0402_1005Metric_Pad0.72x0.64mm_HandSolder" V 2790 2140 50  0001 C CNN
F 3 "~" H 2750 2150 50  0001 C CNN
	1    2750 2150
	0    -1   -1   0   
$EndComp
$Comp
L Device:R_US R?
U 1 1
P 2750 2250
AR Path="/5F2A50C6/5FA642A8" Ref="R?"  Part="1" 
AR Path="/5F60AB0F/5FA642A8" Ref="R58"  Part="1" 
F 0 "R58" V 2800 2400 50  0000 L CNN
F 1 "33R" V 2800 2000 50  0000 L CNN
F 2 "FlightComputer_Library:R_0402_1005Metric_Pad0.72x0.64mm_HandSolder" V 2790 2240 50  0001 C CNN
F 3 "~" H 2750 2250 50  0001 C CNN
	1    2750 2250
	0    -1   -1   0   
$EndComp
$Comp
L Device:R_US R?
U 1 1
P 2750 2350
AR Path="/5F2A50C6/5FA643E9" Ref="R?"  Part="1" 
AR Path="/5F60AB0F/5FA643E9" Ref="R60"  Part="1" 
F 0 "R60" V 2800 2500 50  0000 L CNN
F 1 "33R" V 2800 2100 50  0000 L CNN
F 2 "FlightComputer_Library:R_0402_1005Metric_Pad0.72x0.64mm_HandSolder" V 2790 2340 50  0001 C CNN
F 3 "~" H 2750 2350 50  0001 C CNN
	1    2750 2350
	0    -1   -1   0   
$EndComp
$Comp
L Device:R_US R?
U 1 1
P 2750 2450
AR Path="/5F2A50C6/5FA645BB" Ref="R?"  Part="1" 
AR Path="/5F60AB0F/5FA645BB" Ref="R62"  Part="1" 
F 0 "R62" V 2800 2600 50  0000 L CNN
F 1 "33R" V 2800 2200 50  0000 L CNN
F 2 "FlightComputer_Library:R_0402_1005Metric_Pad0.72x0.64mm_HandSolder" V 2790 2440 50  0001 C CNN
F 3 "~" H 2750 2450 50  0001 C CNN
	1    2750 2450
	0    -1   -1   0   
$EndComp
$Comp
L Device:R_US R?
U 1 1
P 2750 2550
AR Path="/5F2A50C6/5FA64714" Ref="R?"  Part="1" 
AR Path="/5F60AB0F/5FA64714" Ref="R64"  Part="1" 
F 0 "R64" V 2800 2700 50  0000 L CNN
F 1 "33R" V 2800 2300 50  0000 L CNN
F 2 "FlightComputer_Library:R_0402_1005Metric_Pad0.72x0.64mm_HandSolder" V 2790 2540 50  0001 C CNN
F 3 "~" H 2750 2550 50  0001 C CNN
	1    2750 2550
	0    -1   -1   0   
$EndComp
$Comp
L Device:R_US R?
U 1 1
P 2750 2650
AR Path="/5F2A50C6/5FA64838" Ref="R?"  Part="1" 
AR Path="/5F60AB0F/5FA64838" Ref="R67"  Part="1" 
F 0 "R67" V 2800 2800 50  0000 L CNN
F 1 "33R" V 2800 2400 50  0000 L CNN
F 2 "FlightComputer_Library:R_0402_1005Metric_Pad0.72x0.64mm_HandSolder" V 2790 2640 50  0001 C CNN
F 3 "~" H 2750 2650 50  0001 C CNN
	1    2750 2650
	0    -1   -1   0   
$EndComp
$Comp
L Device:R_US R?
U 1 1
P 2750 2750
AR Path="/5F2A50C6/5FA649AE" Ref="R?"  Part="1" 
AR Path="/5F60AB0F/5FA649AE" Ref="R70"  Part="1" 
F 0 "R70" V 2800 2900 50  0000 L CNN
F 1 "33R" V 2800 2500 50  0000 L CNN
F 2 "FlightComputer_Library:R_0402_1005Metric_Pad0.72x0.64mm_HandSolder" V 2790 2740 50  0001 C CNN
F 3 "~" H 2750 2750 50  0001 C CNN
	1    2750 2750
	0    -1   -1   0   
$EndComp
$Comp
L Device:R_US R?
U 1 1
P 2750 2850
AR Path="/5F2A50C6/5FA64B16" Ref="R?"  Part="1" 
AR Path="/5F60AB0F/5FA64B16" Ref="R73"  Part="1" 
F 0 "R73" V 2800 3000 50  0000 L CNN
F 1 "33R" V 2800 2600 50  0000 L CNN
F 2 "FlightComputer_Library:R_0402_1005Metric_Pad0.72x0.64mm_HandSolder" V 2790 2840 50  0001 C CNN
F 3 "~" H 2750 2850 50  0001 C CNN
	1    2750 2850
	0    -1   -1   0   
$EndComp
$Comp
L Device:R_US R?
U 1 1
P 2750 2950
AR Path="/5F2A50C6/5FA64C13" Ref="R?"  Part="1" 
AR Path="/5F60AB0F/5FA64C13" Ref="R77"  Part="1" 
F 0 "R77" V 2800 3100 50  0000 L CNN
F 1 "33R" V 2800 2700 50  0000 L CNN
F 2 "FlightComputer_Library:R_0402_1005Metric_Pad0.72x0.64mm_HandSolder" V 2790 2940 50  0001 C CNN
F 3 "~" H 2750 2950 50  0001 C CNN
	1    2750 2950
	0    -1   -1   0   
$EndComp
$Comp
L Device:R_US R?
U 1 1
P 2750 3050
AR Path="/5F2A50C6/5FA64DB0" Ref="R?"  Part="1" 
AR Path="/5F60AB0F/5FA64DB0" Ref="R80"  Part="1" 
F 0 "R80" V 2800 3200 50  0000 L CNN
F 1 "33R" V 2800 2800 50  0000 L CNN
F 2 "FlightComputer_Library:R_0402_1005Metric_Pad0.72x0.64mm_HandSolder" V 2790 3040 50  0001 C CNN
F 3 "~" H 2750 3050 50  0001 C CNN
	1    2750 3050
	0    -1   -1   0   
$EndComp
$Comp
L Device:R_US R?
U 1 1
P 2750 3150
AR Path="/5F2A50C6/5FA64ECF" Ref="R?"  Part="1" 
AR Path="/5F60AB0F/5FA64ECF" Ref="R82"  Part="1" 
F 0 "R82" V 2800 3300 50  0000 L CNN
F 1 "33R" V 2800 2900 50  0000 L CNN
F 2 "FlightComputer_Library:R_0402_1005Metric_Pad0.72x0.64mm_HandSolder" V 2790 3140 50  0001 C CNN
F 3 "~" H 2750 3150 50  0001 C CNN
	1    2750 3150
	0    -1   -1   0   
$EndComp
$Comp
L Device:R_US R?
U 1 1
P 2750 3250
AR Path="/5F2A50C6/5FA65028" Ref="R?"  Part="1" 
AR Path="/5F60AB0F/5FA65028" Ref="R83"  Part="1" 
F 0 "R83" V 2800 3400 50  0000 L CNN
F 1 "33R" V 2800 3000 50  0000 L CNN
F 2 "FlightComputer_Library:R_0402_1005Metric_Pad0.72x0.64mm_HandSolder" V 2790 3240 50  0001 C CNN
F 3 "~" H 2750 3250 50  0001 C CNN
	1    2750 3250
	0    -1   -1   0   
$EndComp
$Comp
L Device:R_US R?
U 1 1
P 2750 3350
AR Path="/5F2A50C6/5FA65147" Ref="R?"  Part="1" 
AR Path="/5F60AB0F/5FA65147" Ref="R84"  Part="1" 
F 0 "R84" V 2800 3500 50  0000 L CNN
F 1 "33R" V 2800 3100 50  0000 L CNN
F 2 "FlightComputer_Library:R_0402_1005Metric_Pad0.72x0.64mm_HandSolder" V 2790 3340 50  0001 C CNN
F 3 "~" H 2750 3350 50  0001 C CNN
	1    2750 3350
	0    -1   -1   0   
$EndComp
Wire Wire Line
	2050 1850 2600 1850
Wire Wire Line
	2600 1950 2050 1950
Wire Wire Line
	2050 2050 2600 2050
Wire Wire Line
	2600 2150 2050 2150
Wire Wire Line
	2050 2250 2600 2250
Wire Wire Line
	2600 2350 2050 2350
Wire Wire Line
	2050 2450 2600 2450
Wire Wire Line
	2600 2550 2050 2550
Wire Wire Line
	2050 2650 2600 2650
Wire Wire Line
	2600 2750 2050 2750
Wire Wire Line
	2050 2850 2600 2850
Wire Wire Line
	2600 2950 2050 2950
Wire Wire Line
	2050 3050 2600 3050
Wire Wire Line
	2600 3150 2050 3150
Wire Wire Line
	2050 3250 2600 3250
Wire Wire Line
	2600 3350 2050 3350
Wire Wire Line
	2900 3350 3100 3350
Wire Wire Line
	3100 3250 2900 3250
Wire Wire Line
	2900 3150 3100 3150
Wire Wire Line
	3100 3050 2900 3050
Wire Wire Line
	2900 2950 3100 2950
Wire Wire Line
	3100 2850 2900 2850
Wire Wire Line
	2900 2750 3100 2750
Wire Wire Line
	3100 2650 2900 2650
Wire Wire Line
	2900 2550 3100 2550
Wire Wire Line
	3100 2450 2900 2450
Wire Wire Line
	2900 2350 3100 2350
Wire Wire Line
	3100 2250 2900 2250
Wire Wire Line
	2900 2150 3100 2150
Wire Wire Line
	3100 2050 2900 2050
Wire Wire Line
	2900 1950 3100 1950
Wire Wire Line
	3100 1850 2900 1850
$Comp
L Device:R_US R?
U 1 1
P 8100 2850
AR Path="/5F2A50C6/601F48D0" Ref="R?"  Part="1" 
AR Path="/5F60AB0F/601F48D0" Ref="R75"  Part="1" 
F 0 "R75" V 8150 3000 50  0000 L CNN
F 1 "33R" V 8150 2600 50  0000 L CNN
F 2 "FlightComputer_Library:R_0402_1005Metric_Pad0.72x0.64mm_HandSolder" V 8140 2840 50  0001 C CNN
F 3 "~" H 8100 2850 50  0001 C CNN
	1    8100 2850
	0    -1   -1   0   
$EndComp
$Comp
L Device:R_US R?
U 1 1
P 8100 2950
AR Path="/5F2A50C6/601F4D40" Ref="R?"  Part="1" 
AR Path="/5F60AB0F/601F4D40" Ref="R79"  Part="1" 
F 0 "R79" V 8150 3100 50  0000 L CNN
F 1 "33R" V 8150 2700 50  0000 L CNN
F 2 "FlightComputer_Library:R_0402_1005Metric_Pad0.72x0.64mm_HandSolder" V 8140 2940 50  0001 C CNN
F 3 "~" H 8100 2950 50  0001 C CNN
	1    8100 2950
	0    -1   -1   0   
$EndComp
Wire Wire Line
	8250 2850 8400 2850
Wire Wire Line
	8400 2950 8250 2950
Entry Wire Line
	5550 2150 5650 2250
Wire Bus Line
	10800 1300 10800 3400
Wire Bus Line
	5650 1400 5650 3400
Wire Bus Line
	1950 1600 1950 3400
$EndSCHEMATC
